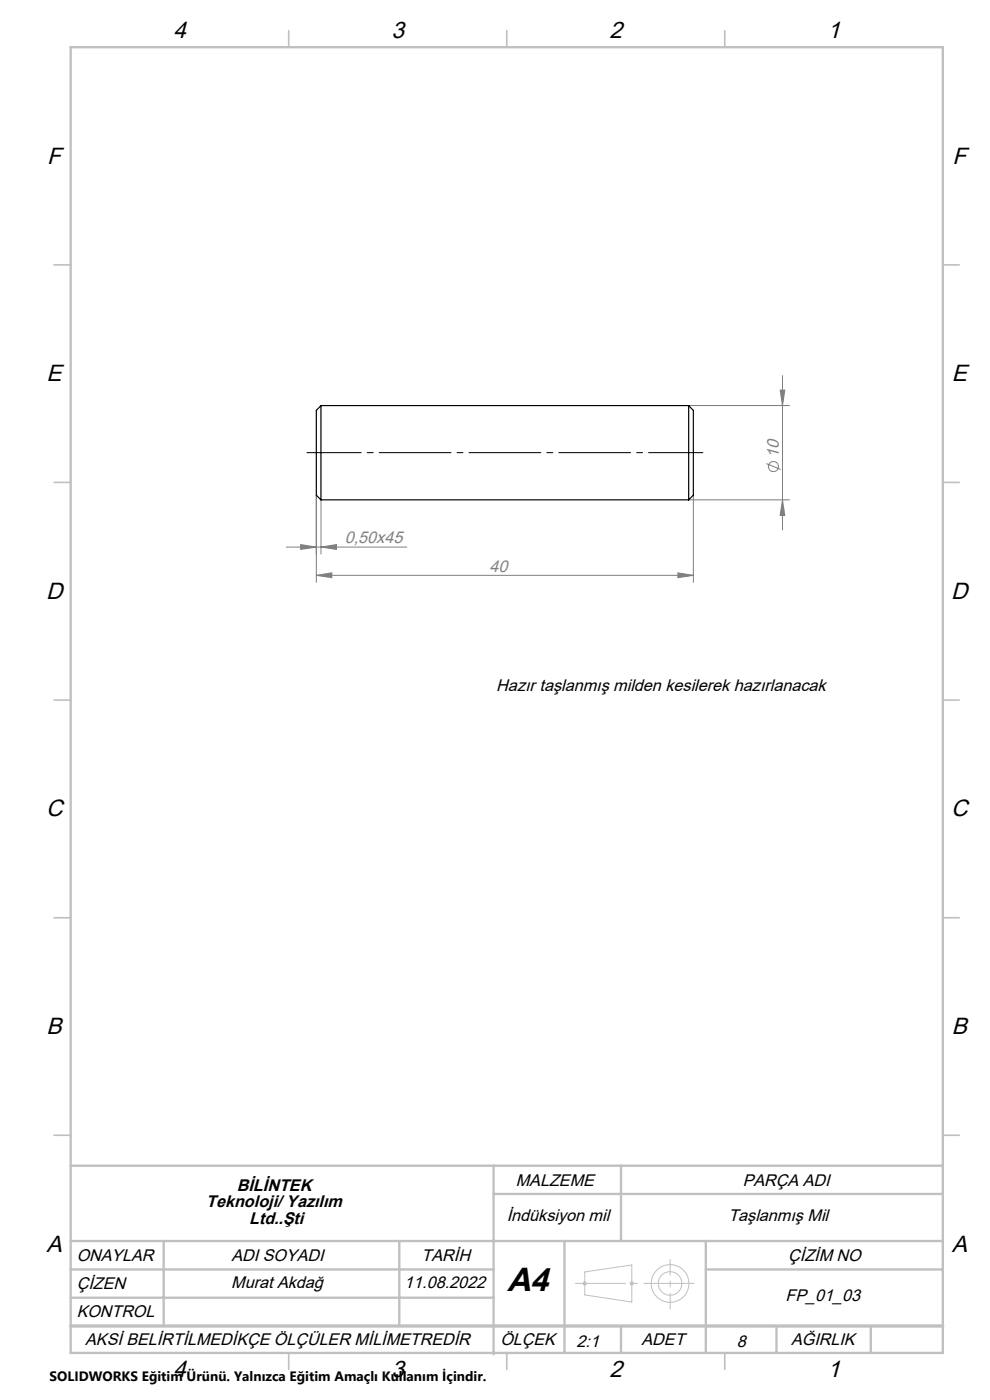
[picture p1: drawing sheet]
<svg xmlns="http://www.w3.org/2000/svg" width="210mm" height="297mm" viewBox="0 0 210 297" stroke-linecap="round" stroke-linejoin="round" font-family="sans-serif">
<g fill="none" stroke="#808080" stroke-width=".21">
<path d="M166 79.7v32.7M146.1 86h21.4M162.5 98.4l3.1 1.2M165.5 82.8h1l-.5 3.2zM60.7 116.1h25.6M63.8 115.5l3.3 .6-3.3 .5zM67.1 105.1v18.4M68.1 116.1l3.3-.6v1.1zM68.1 106v11.5M146.1 106h21.4M147.1 105.1v18.4M166 106l.5 3.4h-1z"/>
<path d="M67.1 122.1l3.3-.6v1.1zM67.1 122.1h80M143.8 121.5l3.3 .6-3.3 .5z"/>
<circle cx="164.1" cy="99" r="1.07"/>
</g>
<g fill="none" stroke="#c0c0c0" stroke-width=".21">
<path d="M123.5 272.3h1M123.7 271.9l.7 .7M124 269.8l10-1.4v7.8l-10-1.5zM124.4 271.9l-.7 .7M133.5 272.3h1M133.7 271.9l.7 .7M134.4 271.9l-.7 .7"/>
<circle cx="142.1" cy="272.3" r="4"/>
<circle cx="142.1" cy="272.3" r="2.5"/>
</g>
<path d="M65.1 96h84" fill="none" stroke="#000" stroke-width=".21" stroke-dasharray="15.2 1.3 1.3 1.3" stroke-dashoffset="3.7"/>
<path d="M122 272.3h25.2" fill="none" stroke="#c0c0c0" stroke-width=".21" stroke-dasharray="15.2 1.3 1.3 1.3" stroke-dashoffset="4.6"/>
<path d="M142.2 267.2v10.5" fill="none" stroke="#c0c0c0" stroke-width=".21" stroke-dasharray="15.2 1.3 1.3 1.3" stroke-dashoffset="11.9"/>
<g fill="none" stroke="#c0c0c0" stroke-width=".35">
<path d="M61.2 6.5v3.5M107.5 6.5v3.5M153.7 6.5v3.5M11.5 56.2h3.5M200 56.2h3.5M11.5 102.3h3.5M200 102.3h3.5M11.5 148.5h3.5M200 148.5h3.5M11.5 194.7h3.5M200 194.7h3.5M11.5 240.8h3.5"/>
<path d="M200 240.8h3.5M61.2 287v3.5M107.5 287v3.5M153.7 287v3.5"/>
</g>
<g fill="none" stroke="#c0c0c0" stroke-width=".5">
<path d="M15 10h185v277h-185zM15 247.3h185M104.7 247.3v40M104.7 253.3h95.3M131.7 247.3v16M15 269.3h89.7M15 263.3h185M15 275.3h89.7M34.7 263.3v18M84.7 263.3v18M119.7 263.3v23.7M149.7 263.3v23.7"/>
<path d="M149.7 269.3h50.3M131.7 281.3v5.7M164.7 281.3v5.7M184.7 281.3v5.7"/>
</g>
<path d="M15 281.3h185" fill="none" stroke="#c0c0c0" stroke-width=".7"/>
<g fill="#808080">
<path d="M67.1 122.1l3.3-.6v1.1zM143.8 121.5l3.3 .6-3.3 .5zM63.8 115.5l3.3 .6-3.3 .5zM68.1 116.1l3.3-.6v1.1z"/>
<path d="M165.5 82.8h1l-.5 3.2zM166 106l.5 3.4h-1z"/>
</g>
<path d="M68.1 86v20M68.1 86l-1 1.1v18l1 .9M68.1 86h78M146.1 86v20M146.1 86l1 1.1v18l-1 .9M68.1 106h78" fill="none" stroke="#000" stroke-width=".25"/>
<text font-size="7.1" x="107.6" y="273.9">A4</text>
<g font-size="5">
<text x="36.8" y="8.1">4</text>
<text x="83" y="8.1">3</text>
<text x="129.3" y="8.1">2</text>
<text x="175.5" y="8.1">1</text>
<text x="10" y="34.7">F</text>
<text x="202" y="34.7">F</text>
<text x="9.9" y="80.9">E</text>
<text x="201.9" y="80.9">E</text>
<text x="9.8" y="127">D</text>
<text x="201.8" y="127">D</text>
<text x="9.8" y="173.2">C</text>
<text x="201.8" y="173.2">C</text>
<text x="9.9" y="219.4">B</text>
<text x="201.9" y="219.4">B</text>
<text x="9.9" y="265.5">A</text>
<text x="201.9" y="265.5">A</text>
<text x="36.8" y="292.1">4</text>
<text x="83" y="292.1">3</text>
<text x="129.3" y="292.1">2</text>
<text x="175.5" y="292.1">1</text>
</g>
<g font-size="3.6" fill="#808080">
<text x="165.2" y="97.2" transform="rotate(-90 165.2 97.2)">10</text>
<text x="73.1" y="115.3">0,50x45</text>
<text x="103.8" y="121.3">40</text>
</g>
<g font-size="3.6">
<text x="105.3" y="146.7">Hazır taşlanmış milden kesilerek hazırlanacak</text>
<text x="109.4" y="251.6">MALZEME</text>
<text x="157.6" y="251.6">PARÇA ADI</text>
<text x="43.7" y="256.1">Teknoloji/ Yazılım</text>
<text x="50.2" y="252.6">BİLİNTEK</text>
<text x="52.9" y="259.6">Ltd..Şti</text>
<text x="107.5" y="259.1">İndüksiyon mil</text>
<text x="154.5" y="259.1">Taşlanmış Mil</text>
<text x="16.3" y="267.4">ONAYLAR</text>
<text x="49.1" y="267.4">ADI SOYADI</text>
<text x="89.4" y="267.4">TARİH</text>
<text x="167.2" y="267.5">ÇİZİM NO</text>
<text x="16.3" y="273.5">ÇİZEN</text>
<text x="49" y="273.2">Murat Akdağ</text>
<text x="85.8" y="273.2">11.08.2022</text>
<text x="16.3" y="279.4">KONTROL</text>
<text x="166.6" y="276.1">FP_01_03</text>
<text x="18.1" y="285.4">AKSİ BELİRTİLMEDİKÇE ÖLÇÜLER MİLİMETREDİR</text>
<text x="106.1" y="285.4">ÖLÇEK</text>
<text x="122.3" y="285.7">2:1</text>
<text x="136.1" y="285.4">ADET</text>
<text x="156.3" y="285.7">8</text>
<text x="167.8" y="285.4">AĞIRLIK</text>
</g>
<text font-size="2.9" x="10.5" y="292.9">SOLIDWORKS Eğitim Ürünü. Yalnızca Eğitim Amaçlı Kullanım İçindir.</text>
</svg>
